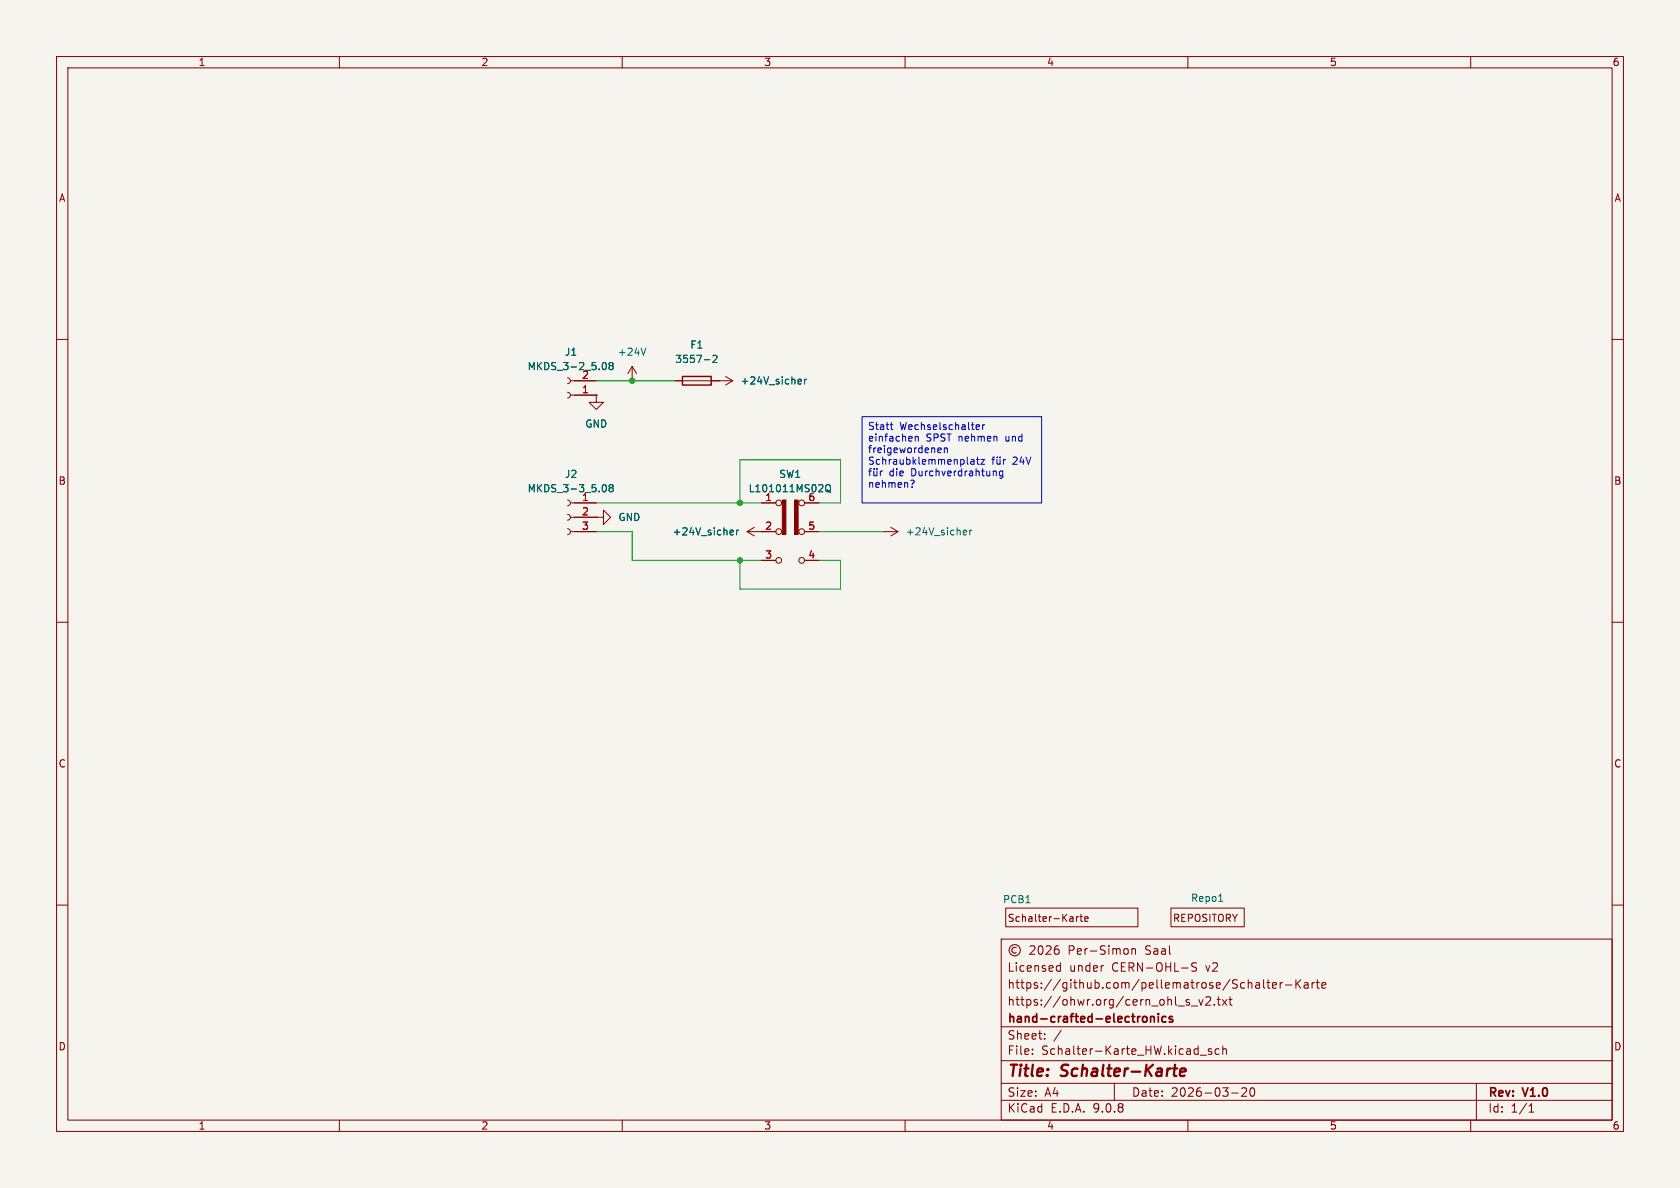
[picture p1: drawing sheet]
(kicad_sch
 (version 20250114)
 (generator "eeschema")
 (generator_version "9.0")
 (paper "A4")
 (title_block
  (title "Schalter-Karte")
  (date "2026-03-20")
  (rev "V1.0")
  (company "hand-crafted-electronics")
  (comment 1 "https://ohwr.org/cern_ohl_s_v2.txt ")
  (comment 2 "https://github.com/pellematrose/Schalter-Karte")
  (comment 3 "Licensed under CERN-OHL-S v2")
  (comment 4 "© 2026 Per-Simon Saal"))
 (lib_symbols
  (symbol "Symbols:+24V"
   (power)
   (pin_numbers (hide yes))
   (pin_names
    (offset 0) (hide yes)) (exclude_from_sim no) (in_bom yes) (on_board yes)
   (property "Reference" "#PWR" (at 0 -3.81 0) (effects (font (size 1.27 1.27)) (hide yes)))
   (property "Value" "+24V" (at 0 3.556 0) (effects (font (size 1.27 1.27))))
   (property "Footprint" "" (at 0 0 0) (effects (font (size 1.27 1.27)) (hide yes)))
   (property "Datasheet" "" (at 0 0 0) (effects (font (size 1.27 1.27)) (hide yes)))
   (property "Description" "Power symbol creates a global label with name \"+24V\"" (at 0 0 0) (effects (font (size 1.27 1.27)) (hide yes)))
   (symbol "+24V_0_1"
    (polyline (pts (xy -0.762 1.27) (xy 0 2.54)) (stroke (width 0) (type default)) (fill (type none)))
    (polyline (pts (xy 0 2.54) (xy 0.762 1.27)) (stroke (width 0) (type default)) (fill (type none)))
    (polyline (pts (xy 0 0) (xy 0 2.54)) (stroke (width 0) (type default)) (fill (type none))))
   (symbol "+24V_1_1"
    (pin power_in line (at 0 0 90) (length 0) (name "~" (effects (font (size 1.27 1.27)))) (number "1" (effects (font (size 1.27 1.27))))))
   (embedded_fonts no))
  (symbol "Symbols:Fuseholder ATOF 287"
   (pin_numbers (hide yes))
   (pin_names
    (offset 0) (hide yes)) (exclude_from_sim no) (in_bom yes) (on_board yes)
   (property "Reference" "F" (at 2.032 0 90) (effects (font (size 1.27 1.27))))
   (property "Value" "3557-2" (at -1.905 0 90) (effects (font (size 1.27 1.27))))
   (property "Footprint" "_PS_LIB_CON:Fuse Holder Littelfuse ATOF 287" (at -1.778 0 90) (effects (font (size 1.27 1.27)) (hide yes)))
   (property "Datasheet" "https://www.keyelco.com/userAssets/file/K75p47.pdf" (at 0 0 0) (effects (font (size 1.27 1.27)) (hide yes)))
   (property "Description" "Fuse" (at 0 0 0) (effects (font (size 1.27 1.27)) (hide yes)))
   (property "Digikey" "36-3557-2-ND" (at 0 0 0) (effects (font (size 1.27 1.27)) (hide yes)))
   (symbol "Fuseholder ATOF 287_0_1"
    (rectangle (start -0.762 -2.54) (end 0.762 2.54) (stroke (width 0.254) (type default)) (fill (type none)))
    (polyline (pts (xy 0 2.54) (xy 0 -2.54)) (stroke (width 0) (type default)) (fill (type none))))
   (symbol "Fuseholder ATOF 287_1_1"
    (pin passive line (at 0 3.81 270) (length 1.27) (name "~" (effects (font (size 1.27 1.27)))) (number "1" (effects (font (size 1.27 1.27)))))
    (pin passive line (at 0 -3.81 90) (length 1.27) (name "~" (effects (font (size 1.27 1.27)))) (number "2" (effects (font (size 1.27 1.27))))))
   (embedded_fonts no))
  (symbol "Symbols:GND"
   (power)
   (pin_numbers (hide yes))
   (pin_names
    (offset 0) (hide yes)) (exclude_from_sim no) (in_bom yes) (on_board yes)
   (property "Reference" "#PWR" (at 0 -6.35 0) (effects (font (size 1.27 1.27)) (hide yes)))
   (property "Value" "GND" (at 0 -3.81 0) (effects (font (size 1.27 1.27))))
   (property "Footprint" "" (at 0 0 0) (effects (font (size 1.27 1.27)) (hide yes)))
   (property "Datasheet" "" (at 0 0 0) (effects (font (size 1.27 1.27)) (hide yes)))
   (property "Description" "Power symbol creates a global label with name \"GND\" , ground" (at 0 0 0) (effects (font (size 1.27 1.27)) (hide yes)))
   (symbol "GND_0_1"
    (polyline (pts (xy 0 0) (xy 0 -1.27) (xy 1.27 -1.27) (xy 0 -2.54) (xy -1.27 -1.27) (xy 0 -1.27)) (stroke (width 0) (type default)) (fill (type none))))
   (symbol "GND_1_1"
    (pin power_in line (at 0 0 270) (length 0) (name "~" (effects (font (size 1.27 1.27)))) (number "1" (effects (font (size 1.27 1.27))))))
   (embedded_fonts no))
  (symbol "Symbols:MKDS_3-2_5.08"
   (pin_names
    (offset 1.016) (hide yes)) (exclude_from_sim no) (in_bom yes) (on_board yes)
   (property "Reference" "J" (at 0 2.54 0) (effects (font (size 1.27 1.27))))
   (property "Value" "MKDS_3-2_5.08" (at 0 -5.08 0) (effects (font (size 1.27 1.27))))
   (property "Footprint" "_PS_LIB_CON:MKDS_3_2_508" (at 0 0 0) (effects (font (size 1.27 1.27)) (hide yes)))
   (property "Datasheet" "https://product-download.phoenixcontact.com/2848324?response-content-disposition=inline;%20filename%3D%221711725_04_de_00.pdf%22&Expires=1774048874&Signature=iFyT5B3-womW6lKjp5XGzWeua--BUis2SV37lsN3fOwrxLgEMLrA23TCmt7nlwi7ykr87Ps5xEHVs57OHbg5HRkkk59gv3io6WeBmuQRAZV6weoNLPtYcPQeNLn5aF1XU7IeUHNLEPTX941vJscEzGtP~Ohp3b7MZL1cCDfW5h5gjoo-aowUyONotC1zxuNCCh7kpnCXrhsvQVzKOYEZP~kIA8L3KVBHTrZZ6dlP381ao0AsK~O514~kd4FiCUoDK9G-yYP6HXF56mm67ftfuCnE63yGKMlMc9a1CFPGwdcLvfi1mXo0DWzryEcO6ogvtp8cLC18eKrYcvQZf0Ukdg__&Key-Pair-Id=K1I2N54A7B0GD" (at 0 0 0) (effects (font (size 1.27 1.27)) (hide yes)))
   (property "Description" "Leiterplattenklemme, Wellenlötung, Schrauban- schluss mit Zughülse" (at 0 0 0) (effects (font (size 1.27 1.27)) (hide yes)))
   (property "Digikey" "277-1027-ND" (at 0 0 0) (effects (font (size 1.27 1.27)) (hide yes)))
   (symbol "MKDS_3-2_5.08_1_1"
    (polyline (pts (xy -1.27 0) (xy -0.508 0)) (stroke (width 0.1524) (type default)) (fill (type none)))
    (polyline (pts (xy -1.27 -2.54) (xy -0.508 -2.54)) (stroke (width 0.1524) (type default)) (fill (type none)))
    (arc (start 0 -0.508) (mid -0.5058 0) (end 0 0.508) (stroke (width 0.1524) (type default)) (fill (type none)))
    (arc (start 0 -3.048) (mid -0.5058 -2.54) (end 0 -2.032) (stroke (width 0.1524) (type default)) (fill (type none)))
    (pin passive line (at -5.08 0 0) (length 3.81) (name "Pin_1" (effects (font (size 1.27 1.27)))) (number "1" (effects (font (size 1.27 1.27)))))
    (pin passive line (at -5.08 -2.54 0) (length 3.81) (name "Pin_2" (effects (font (size 1.27 1.27)))) (number "2" (effects (font (size 1.27 1.27))))))
   (embedded_fonts no))
  (symbol "Symbols:MKDS_3-3_5.08"
   (pin_names
    (offset 1.016) (hide yes)) (exclude_from_sim no) (in_bom yes) (on_board yes)
   (property "Reference" "J" (at 0 5.08 0) (effects (font (size 1.27 1.27))))
   (property "Value" "MKDS_3-3_5.08" (at 0 -5.08 0) (effects (font (size 1.27 1.27))))
   (property "Footprint" "_PS_LIB_CON:MKDS_3_3_508" (at 0 0 0) (effects (font (size 1.27 1.27)) (hide yes)))
   (property "Datasheet" "https://www.phoenixcontact.com/en-us/products/printed-circuit-board-terminal-mkds-3-3-508-1711738?type=pdf" (at 0 0 0) (effects (font (size 1.27 1.27)) (hide yes)))
   (property "Description" "Leiterplattenklemme, Wellenlötung, Schrauban- schluss mit Zughülse" (at 0 0 0) (effects (font (size 1.27 1.27)) (hide yes)))
   (property "Digikey" "277-1028-ND" (at 0 0 0) (effects (font (size 1.27 1.27)) (hide yes)))
   (symbol "MKDS_3-3_5.08_1_1"
    (polyline (pts (xy -1.27 2.54) (xy -0.508 2.54)) (stroke (width 0.1524) (type default)) (fill (type none)))
    (polyline (pts (xy -1.27 0) (xy -0.508 0)) (stroke (width 0.1524) (type default)) (fill (type none)))
    (polyline (pts (xy -1.27 -2.54) (xy -0.508 -2.54)) (stroke (width 0.1524) (type default)) (fill (type none)))
    (arc (start 0 2.032) (mid -0.5058 2.54) (end 0 3.048) (stroke (width 0.1524) (type default)) (fill (type none)))
    (arc (start 0 -0.508) (mid -0.5058 0) (end 0 0.508) (stroke (width 0.1524) (type default)) (fill (type none)))
    (arc (start 0 -3.048) (mid -0.5058 -2.54) (end 0 -2.032) (stroke (width 0.1524) (type default)) (fill (type none)))
    (pin passive line (at -5.08 2.54 0) (length 3.81) (name "Pin_1" (effects (font (size 1.27 1.27)))) (number "1" (effects (font (size 1.27 1.27)))))
    (pin passive line (at -5.08 0 0) (length 3.81) (name "Pin_2" (effects (font (size 1.27 1.27)))) (number "2" (effects (font (size 1.27 1.27)))))
    (pin passive line (at -5.08 -2.54 0) (length 3.81) (name "Pin_3" (effects (font (size 1.27 1.27)))) (number "3" (effects (font (size 1.27 1.27))))))
   (embedded_fonts no))
  (symbol "Symbols:SW_Slide_DPDT_L101011MS02Q"
   (pin_names
    (offset 0) (hide yes)) (exclude_from_sim no) (in_bom yes) (on_board yes)
   (property "Reference" "SW" (at 0 6.858 0) (effects (font (size 1.27 1.27))))
   (property "Value" "L101011MS02Q" (at 0 -8.128 0) (effects (font (size 1.27 1.27))))
   (property "Footprint" "_PS_LIB_MECH:L10101_Schiebeschalter" (at 13.97 5.08 0) (effects (font (size 1.27 1.27)) (hide yes)))
   (property "Datasheet" "https://www.ckswitches.com/media/1423/l.pdf" (at 0 0 0) (effects (font (size 1.27 1.27)) (hide yes)))
   (property "Description" "Slide Switch, dual pole double throw" (at 0 0 0) (effects (font (size 1.27 1.27)) (hide yes)))
   (property "Digikey" "CKC5106-ND" (at 0 0 0) (effects (font (size 1.27 1.27)) (hide yes)))
   (symbol "SW_Slide_DPDT_L101011MS02Q_0_0"
    (circle (center -2.032 5.08) (radius 0.508) (stroke (width 0) (type default)) (fill (type none)))
    (circle (center -2.032 -5.08) (radius 0.508) (stroke (width 0) (type default)) (fill (type none)))
    (circle (center 2.032 0) (radius 0.508) (stroke (width 0) (type default)) (fill (type none)))
    (circle (center 2.032 -5.08) (radius 0.508) (stroke (width 0) (type default)) (fill (type none))))
   (symbol "SW_Slide_DPDT_L101011MS02Q_0_1"
    (circle (center -2.032 0) (radius 0.508) (stroke (width 0) (type default)) (fill (type none)))
    (circle (center 2.032 5.08) (radius 0.508) (stroke (width 0) (type default)) (fill (type none))))
   (symbol "SW_Slide_DPDT_L101011MS02Q_1_1"
    (rectangle (start -1.397 5.588) (end -0.762 -0.508) (stroke (width 0) (type default)) (fill (type outline)))
    (rectangle (start 0.762 5.588) (end 1.397 -0.508) (stroke (width 0) (type default)) (fill (type outline)))
    (pin passive line (at -5.08 5.08 0) (length 2.54) (name "A" (effects (font (size 1.27 1.27)))) (number "1" (effects (font (size 1.27 1.27)))))
    (pin passive line (at -5.08 0 0) (length 2.54) (name "B" (effects (font (size 1.27 1.27)))) (number "2" (effects (font (size 1.27 1.27)))))
    (pin passive line (at -5.08 -5.08 0) (length 2.54) (name "C" (effects (font (size 1.27 1.27)))) (number "3" (effects (font (size 1.27 1.27)))))
    (pin passive line (at 5.08 5.08 180) (length 2.54) (name "C" (effects (font (size 1.27 1.27)))) (number "6" (effects (font (size 1.27 1.27)))))
    (pin passive line (at 5.08 0 180) (length 2.54) (name "B" (effects (font (size 1.27 1.27)))) (number "5" (effects (font (size 1.27 1.27)))))
    (pin passive line (at 5.08 -5.08 180) (length 2.54) (name "A" (effects (font (size 1.27 1.27)))) (number "4" (effects (font (size 1.27 1.27))))))
   (embedded_fonts no))
  (symbol "_PS_LIB:_PCB"
   (pin_numbers (hide yes))
   (pin_names
    (offset 0) (hide yes)) (exclude_from_sim yes) (in_bom no) (on_board yes)
   (property "Reference" "PCB" (at 1.778 4.318 0) (effects (font (size 1.27 1.27)) (justify left bottom)))
   (property "Value" "" (at 0 0 0) (effects (font (size 1.27 1.27)) (hide yes)))
   (property "Footprint" "_PS_LIB_PCB:_PCB" (at 9.144 1.27 0) (effects (font (size 1.27 1.27)) (hide yes)))
   (property "Datasheet" "" (at 0 0 0) (effects (font (size 1.27 1.27)) (hide yes)))
   (property "Description" "" (at 0 0 0) (effects (font (size 1.27 1.27)) (hide yes)))
   (symbol "_PCB_0_1"
    (rectangle (start 0 3.302) (end 23.368 0) (stroke (width 0) (type default)) (fill (type none))))
   (symbol "_PCB_1_1"
    (text "${TITLE}" (at 0.254 1.524 0) (effects (font (size 1.27 1.27)) (justify left))))
   (embedded_fonts no))
  (symbol "_PS_LIB:_Repository"
   (pin_numbers (hide yes))
   (pin_names
    (offset 0) (hide yes)) (exclude_from_sim yes) (in_bom no) (on_board yes)
   (property "Reference" "Repo" (at 0 3.81 0) (effects (font (size 1.27 1.27)) (justify left bottom)))
   (property "Value" "" (at 0 0 0) (effects (font (size 1.27 1.27)) (hide yes)))
   (property "Footprint" "_PS_LIB_PCB:_Repository" (at 9.144 1.27 0) (effects (font (size 1.27 1.27)) (hide yes)))
   (property "Datasheet" "" (at 0 0 0) (effects (font (size 1.27 1.27)) (hide yes)))
   (property "Description" "" (at 0 0 0) (effects (font (size 1.27 1.27)) (hide yes)))
   (symbol "_Repository_0_1"
    (rectangle (start 0 3.302) (end 12.954 0) (stroke (width 0) (type default)) (fill (type none))))
   (symbol "_Repository_1_1"
    (text "REPOSITORY\n" (at 0.254 1.524 0) (effects (font (size 1.27 1.27)) (justify left))))
   (embedded_fonts no)))
 (text_box "Statt Wechselschalter einfachen SPST nehmen und freigewordenen Schraubklemmenplatz für 24V für die Durchverdrahtung nehmen?"
  (exclude_from_sim no)
  (at 152.4 73.66 0)
  (size 31.75 15.24)
  (margins 0.9525 0.9525 0.9525 0.9525)
  (stroke (width 0) (type solid))
  (fill (type none))
  (effects (font (size 1.27 1.27)) (justify left top)))
 (junction
  (at 130.81 88.9)
  (diameter 0)
  (color 0 0 0 0))
 (junction
  (at 130.81 99.06)
  (diameter 0)
  (color 0 0 0 0))
 (junction
  (at 111.76 67.31)
  (diameter 0)
  (color 0 0 0 0))
 (wire
  (pts (xy 111.76 67.31) (xy 119.38 67.31))
  (stroke (width 0) (type default)))
 (wire
  (pts (xy 130.81 99.06) (xy 134.62 99.06))
  (stroke (width 0) (type default)))
 (wire
  (pts (xy 105.41 93.98) (xy 111.76 93.98))
  (stroke (width 0) (type default)))
 (wire
  (pts (xy 156.21 93.98) (xy 144.78 93.98))
  (stroke (width 0) (type default)))
 (wire
  (pts (xy 144.78 88.9) (xy 148.59 88.9))
  (stroke (width 0) (type default)))
 (wire
  (pts (xy 105.41 88.9) (xy 130.81 88.9))
  (stroke (width 0) (type default)))
 (wire
  (pts (xy 148.59 81.28) (xy 130.81 81.28))
  (stroke (width 0) (type default)))
 (wire
  (pts (xy 111.76 99.06) (xy 130.81 99.06))
  (stroke (width 0) (type default)))
 (wire
  (pts (xy 130.81 81.28) (xy 130.81 88.9))
  (stroke (width 0) (type default)))
 (wire
  (pts (xy 148.59 104.14) (xy 130.81 104.14))
  (stroke (width 0) (type default)))
 (wire
  (pts (xy 148.59 99.06) (xy 148.59 104.14))
  (stroke (width 0) (type default)))
 (wire
  (pts (xy 148.59 88.9) (xy 148.59 81.28))
  (stroke (width 0) (type default)))
 (wire
  (pts (xy 111.76 67.31) (xy 105.41 67.31))
  (stroke (width 0) (type default)))
 (wire
  (pts (xy 111.76 93.98) (xy 111.76 99.06))
  (stroke (width 0) (type default)))
 (wire
  (pts (xy 130.81 104.14) (xy 130.81 99.06))
  (stroke (width 0) (type default)))
 (wire
  (pts (xy 130.81 88.9) (xy 134.62 88.9))
  (stroke (width 0) (type default)))
 (wire
  (pts (xy 144.78 99.06) (xy 148.59 99.06))
  (stroke (width 0) (type default)))
 (symbol
  (lib_id "Symbols:+24V")
  (at 127 67.31 270)
  (mirror x)
  (unit 1)
  (exclude_from_sim no)
  (in_bom yes)
  (on_board yes)
  (dnp no)
  (fields_autoplaced yes)
  (property "Reference" "#PWR011" (at 123.19 67.31 0) (effects (font (size 1.27 1.27)) (hide yes)))
  (property "Value" "+24V_sicher" (at 130.81 67.3099 90) (effects (font (size 1.27 1.27)) (justify left)))
  (property "Footprint" "" (at 127 67.31 0) (effects (font (size 1.27 1.27)) (hide yes)))
  (property "Datasheet" "" (at 127 67.31 0) (effects (font (size 1.27 1.27)) (hide yes)))
  (property "Description" "Power symbol creates a global label with name \"+24V\"" (at 127 67.31 0) (effects (font (size 1.27 1.27)) (hide yes)))
  (pin "1"))
 (symbol
  (lib_id "_PS_LIB:_Repository")
  (at 207.01 163.83 0)
  (unit 1)
  (exclude_from_sim yes)
  (in_bom no)
  (on_board yes)
  (dnp no)
  (fields_autoplaced yes)
  (property "Reference" "Repo1" (at 213.487 158.75 0) (effects (font (size 1.27 1.27))))
  (property "Value" "~" (at 207.01 163.83 0) (effects (font (size 1.27 1.27)) (hide yes)))
  (property "Footprint" "_PS_LIB_PCB:_Repository" (at 216.154 162.56 0) (effects (font (size 1.27 1.27)) (hide yes)))
  (property "Datasheet" "" (at 207.01 163.83 0) (effects (font (size 1.27 1.27)) (hide yes)))
  (property "Description" "" (at 207.01 163.83 0) (effects (font (size 1.27 1.27)) (hide yes))))
 (symbol
  (lib_id "Symbols:Fuseholder ATOF 287")
  (at 123.19 67.31 90)
  (unit 1)
  (exclude_from_sim no)
  (in_bom yes)
  (on_board yes)
  (dnp no)
  (fields_autoplaced yes)
  (property "Reference" "F1" (at 123.19 60.96 90) (effects (font (size 1.27 1.27))))
  (property "Value" "3557-2" (at 123.19 63.5 90) (effects (font (size 1.27 1.27))))
  (property "Footprint" "_PS_LIB_CON:Fuse Holder Littelfuse ATOF 287" (at 123.19 69.088 90) (effects (font (size 1.27 1.27)) (hide yes)))
  (property "Datasheet" "https://www.keyelco.com/userAssets/file/K75p47.pdf" (at 123.19 67.31 0) (effects (font (size 1.27 1.27)) (hide yes)))
  (property "Description" "Fuse" (at 123.19 67.31 0) (effects (font (size 1.27 1.27)) (hide yes)))
  (property "LCSC" "" (at 123.19 67.31 0) (effects (font (size 1.27 1.27)) (hide yes)))
  (property "Digikey" "36-3557-2-ND" (at 123.19 67.31 0) (effects (font (size 1.27 1.27)) (hide yes)))
  (property "Mouser" "" (at 123.19 67.31 0) (effects (font (size 1.27 1.27)) (hide yes)))
  (pin "2")
  (pin "1"))
 (symbol
  (lib_id "_PS_LIB:_PCB")
  (at 177.8 163.83 0)
  (unit 1)
  (exclude_from_sim yes)
  (in_bom no)
  (on_board yes)
  (dnp no)
  (property "Reference" "PCB1" (at 179.832 159.004 0) (effects (font (size 1.27 1.27))))
  (property "Value" "~" (at 197.104 158.75 0) (effects (font (size 1.27 1.27)) (hide yes)))
  (property "Footprint" "_PS_LIB_PCB:_PCB" (at 177.8 163.83 0) (effects (font (size 1.27 1.27)) (hide yes)))
  (property "Datasheet" "" (at 177.8 163.83 0) (effects (font (size 1.27 1.27)) (hide yes)))
  (property "Description" "" (at 177.8 163.83 0) (effects (font (size 1.27 1.27)) (hide yes)))
  (property "LCSC" "" (at 177.8 163.83 0) (effects (font (size 1.27 1.27)) (hide yes)))
  (property "Digikey" "" (at 177.8 163.83 0) (effects (font (size 1.27 1.27)) (hide yes)))
  (property "Mouser" "" (at 177.8 163.83 0) (effects (font (size 1.27 1.27)) (hide yes))))
 (symbol
  (lib_id "Symbols:MKDS_3-3_5.08")
  (at 100.33 91.44 0)
  (mirror y)
  (unit 1)
  (exclude_from_sim no)
  (in_bom yes)
  (on_board yes)
  (dnp no)
  (fields_autoplaced yes)
  (property "Reference" "J2" (at 100.965 83.82 0) (effects (font (size 1.27 1.27))))
  (property "Value" "MKDS_3-3_5.08" (at 100.965 86.36 0) (effects (font (size 1.27 1.27))))
  (property "Footprint" "_PS_LIB_CON:MKDS_3_3_508" (at 100.33 91.44 0) (effects (font (size 1.27 1.27)) (hide yes)))
  (property "Datasheet" "https://www.phoenixcontact.com/en-us/products/printed-circuit-board-terminal-mkds-3-3-508-1711738?type=pdf" (at 100.33 91.44 0) (effects (font (size 1.27 1.27)) (hide yes)))
  (property "Description" "Leiterplattenklemme, Wellenlötung, Schrauban- schluss mit Zughülse" (at 100.33 91.44 0) (effects (font (size 1.27 1.27)) (hide yes)))
  (property "Digikey" "277-1028-ND" (at 100.33 91.44 0) (effects (font (size 1.27 1.27)) (hide yes)))
  (pin "3")
  (pin "2")
  (pin "1"))
 (symbol
  (lib_id "Symbols:GND")
  (at 105.41 69.85 0)
  (mirror y)
  (unit 1)
  (exclude_from_sim no)
  (in_bom yes)
  (on_board yes)
  (dnp no)
  (fields_autoplaced yes)
  (property "Reference" "#PWR012" (at 105.41 76.2 0) (effects (font (size 1.27 1.27)) (hide yes)))
  (property "Value" "GND" (at 105.41 74.93 0) (effects (font (size 1.27 1.27))))
  (property "Footprint" "" (at 105.41 69.85 0) (effects (font (size 1.27 1.27)) (hide yes)))
  (property "Datasheet" "" (at 105.41 69.85 0) (effects (font (size 1.27 1.27)) (hide yes)))
  (property "Description" "Power symbol creates a global label with name \"GND\" , ground" (at 105.41 69.85 0) (effects (font (size 1.27 1.27)) (hide yes)))
  (pin "1"))
 (symbol
  (lib_id "Symbols:GND")
  (at 105.41 91.44 90)
  (mirror x)
  (unit 1)
  (exclude_from_sim no)
  (in_bom yes)
  (on_board yes)
  (dnp no)
  (fields_autoplaced yes)
  (property "Reference" "#PWR01" (at 111.76 91.44 0) (effects (font (size 1.27 1.27)) (hide yes)))
  (property "Value" "GND" (at 109.22 91.4399 90) (effects (font (size 1.27 1.27)) (justify right)))
  (property "Footprint" "" (at 105.41 91.44 0) (effects (font (size 1.27 1.27)) (hide yes)))
  (property "Datasheet" "" (at 105.41 91.44 0) (effects (font (size 1.27 1.27)) (hide yes)))
  (property "Description" "Power symbol creates a global label with name \"GND\" , ground" (at 105.41 91.44 0) (effects (font (size 1.27 1.27)) (hide yes)))
  (pin "1"))
 (symbol
  (lib_id "Symbols:SW_Slide_DPDT_L101011MS02Q")
  (at 139.7 93.98 0)
  (unit 1)
  (exclude_from_sim no)
  (in_bom yes)
  (on_board yes)
  (dnp no)
  (fields_autoplaced yes)
  (property "Reference" "SW1" (at 139.7 83.82 0) (effects (font (size 1.27 1.27))))
  (property "Value" "L101011MS02Q" (at 139.7 86.36 0) (effects (font (size 1.27 1.27))))
  (property "Footprint" "_PS_LIB_MECH:L10101_Schiebeschalter" (at 153.67 88.9 0) (effects (font (size 1.27 1.27)) (hide yes)))
  (property "Datasheet" "https://www.ckswitches.com/media/1423/l.pdf" (at 139.7 93.98 0) (effects (font (size 1.27 1.27)) (hide yes)))
  (property "Description" "Slide Switch, dual pole double throw" (at 139.7 93.98 0) (effects (font (size 1.27 1.27)) (hide yes)))
  (property "Digikey" "CKC5106-ND" (at 139.7 93.98 0) (effects (font (size 1.27 1.27)) (hide yes)))
  (pin "3")
  (pin "5")
  (pin "2")
  (pin "6")
  (pin "4")
  (pin "1"))
 (symbol
  (lib_id "Symbols:+24V")
  (at 156.21 93.98 270)
  (unit 1)
  (exclude_from_sim no)
  (in_bom yes)
  (on_board yes)
  (dnp no)
  (fields_autoplaced yes)
  (property "Reference" "#PWR015" (at 152.4 93.98 0) (effects (font (size 1.27 1.27)) (hide yes)))
  (property "Value" "+24V_sicher" (at 160.02 93.9799 90) (effects (font (size 1.27 1.27)) (justify left)))
  (property "Footprint" "" (at 156.21 93.98 0) (effects (font (size 1.27 1.27)) (hide yes)))
  (property "Datasheet" "" (at 156.21 93.98 0) (effects (font (size 1.27 1.27)) (hide yes)))
  (property "Description" "Power symbol creates a global label with name \"+24V\"" (at 156.21 93.98 0) (effects (font (size 1.27 1.27)) (hide yes)))
  (pin "1"))
 (symbol
  (lib_id "Symbols:+24V")
  (at 111.76 67.31 0)
  (mirror y)
  (unit 1)
  (exclude_from_sim no)
  (in_bom yes)
  (on_board yes)
  (dnp no)
  (fields_autoplaced yes)
  (property "Reference" "#PWR010" (at 111.76 71.12 0) (effects (font (size 1.27 1.27)) (hide yes)))
  (property "Value" "+24V" (at 111.76 62.23 0) (effects (font (size 1.27 1.27))))
  (property "Footprint" "" (at 111.76 67.31 0) (effects (font (size 1.27 1.27)) (hide yes)))
  (property "Datasheet" "" (at 111.76 67.31 0) (effects (font (size 1.27 1.27)) (hide yes)))
  (property "Description" "Power symbol creates a global label with name \"+24V\"" (at 111.76 67.31 0) (effects (font (size 1.27 1.27)) (hide yes)))
  (pin "1"))
 (symbol
  (lib_id "Symbols:MKDS_3-2_5.08")
  (at 100.33 69.85 180)
  (unit 1)
  (exclude_from_sim no)
  (in_bom yes)
  (on_board yes)
  (dnp no)
  (fields_autoplaced yes)
  (property "Reference" "J1" (at 100.965 62.23 0) (effects (font (size 1.27 1.27))))
  (property "Value" "MKDS_3-2_5.08" (at 100.965 64.77 0) (effects (font (size 1.27 1.27))))
  (property "Footprint" "_PS_LIB_CON:MKDS_3_2_508" (at 100.33 69.85 0) (effects (font (size 1.27 1.27)) (hide yes)))
  (property "Datasheet" "https://product-download.phoenixcontact.com/2848324?response-content-disposition=inline;%20filename%3D%221711725_04_de_00.pdf%22&Expires=1774048874&Signature=iFyT5B3-womW6lKjp5XGzWeua--BUis2SV37lsN3fOwrxLgEMLrA23TCmt7nlwi7ykr87Ps5xEHVs57OHbg5HRkkk59gv3io6WeBmuQRAZV6weoNLPtYcPQeNLn5aF1XU7IeUHNLEPTX941vJscEzGtP~Ohp3b7MZL1cCDfW5h5gjoo-aowUyONotC1zxuNCCh7kpnCXrhsvQVzKOYEZP~kIA8L3KVBHTrZZ6dlP381ao0AsK~O514~kd4FiCUoDK9G-yYP6HXF56mm67ftfuCnE63yGKMlMc9a1CFPGwdcLvfi1mXo0DWzryEcO6ogvtp8cLC18eKrYcvQZf0Ukdg__&Key-Pair-Id=K1I2N54A7B0GD" (at 100.33 69.85 0) (effects (font (size 1.27 1.27)) (hide yes)))
  (property "Description" "Leiterplattenklemme, Wellenlötung, Schrauban- schluss mit Zughülse" (at 100.33 69.85 0) (effects (font (size 1.27 1.27)) (hide yes)))
  (property "Digikey" "277-1027-ND" (at 100.33 69.85 0) (effects (font (size 1.27 1.27)) (hide yes)))
  (property "LCSC" "" (at 100.33 69.85 0) (effects (font (size 1.27 1.27)) (hide yes)))
  (property "Mouser" "" (at 100.33 69.85 0) (effects (font (size 1.27 1.27)) (hide yes)))
  (pin "2")
  (pin "1"))
 (symbol
  (lib_id "Symbols:+24V")
  (at 134.62 93.98 90)
  (unit 1)
  (exclude_from_sim no)
  (in_bom yes)
  (on_board yes)
  (dnp no)
  (fields_autoplaced yes)
  (property "Reference" "#PWR020" (at 138.43 93.98 0) (effects (font (size 1.27 1.27)) (hide yes)))
  (property "Value" "+24V_sicher" (at 130.81 93.9799 90) (effects (font (size 1.27 1.27)) (justify left)))
  (property "Footprint" "" (at 134.62 93.98 0) (effects (font (size 1.27 1.27)) (hide yes)))
  (property "Datasheet" "" (at 134.62 93.98 0) (effects (font (size 1.27 1.27)) (hide yes)))
  (property "Description" "Power symbol creates a global label with name \"+24V\"" (at 134.62 93.98 0) (effects (font (size 1.27 1.27)) (hide yes)))
  (pin "1"))
 (sheet_instances
  (path ""
   (page "1")))
 (embedded_fonts no))
